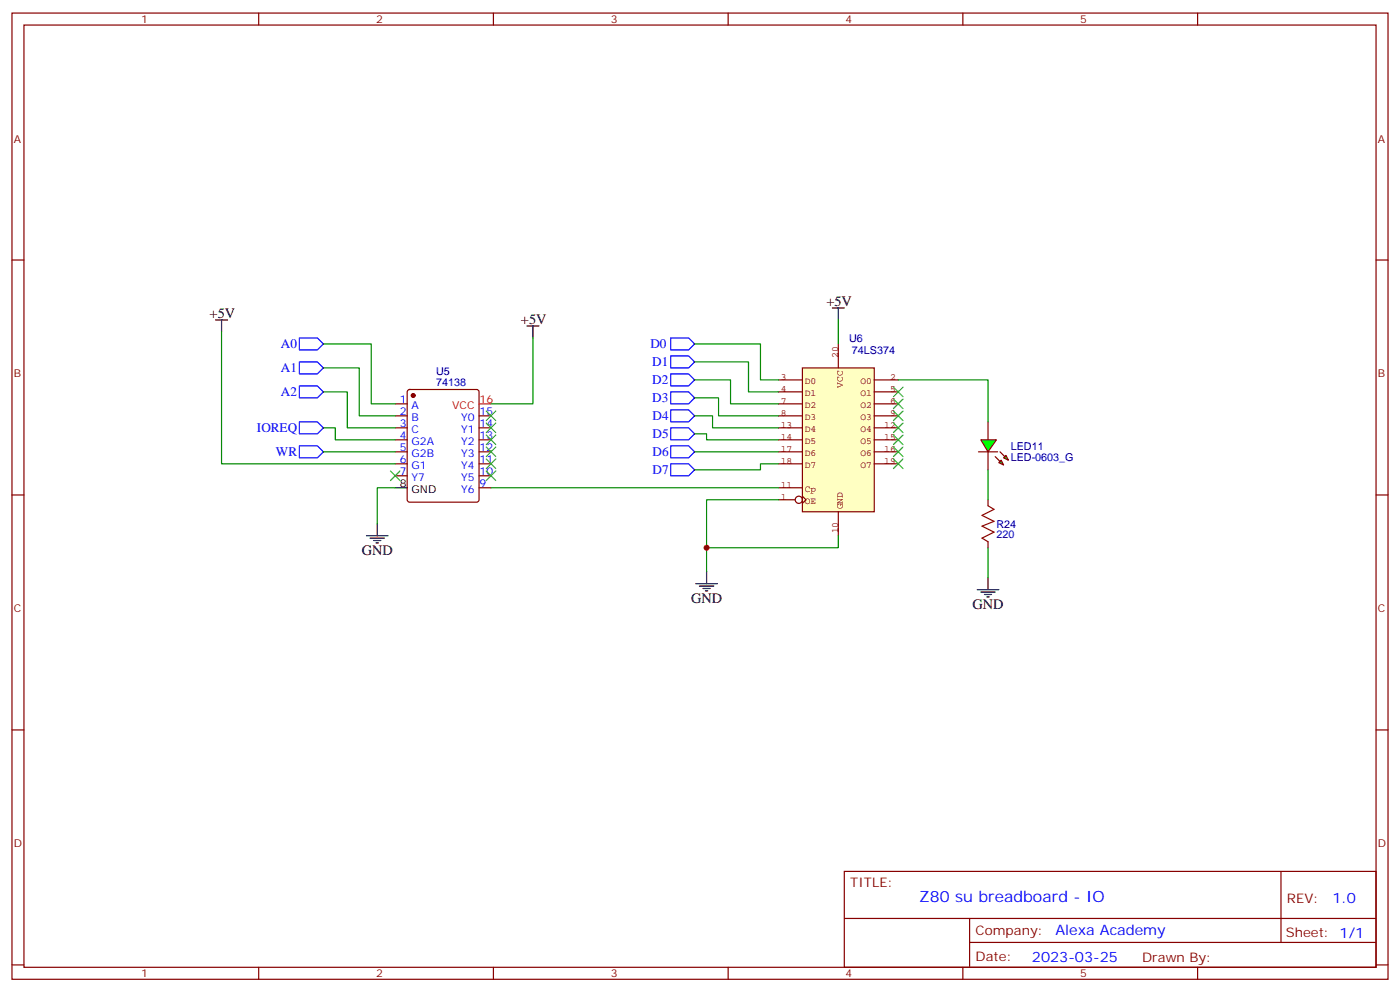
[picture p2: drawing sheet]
<svg xmlns="http://www.w3.org/2000/svg" width="412mm" height="292mm" viewBox="0 0 412 292" stroke-linecap="round" stroke-linejoin="round" font-family="sans-serif">
<g fill="none" stroke="#870000" stroke-width=".35">
<path d="M3.5 3.8h405.4v284.4h-405.4zM7.1 7.4h398.2v277.3h-398.2zM76.2 3.8v3.6M145.3 3.8v3.6M214.5 3.8v3.6M283.6 3.8v3.6M352.8 3.8v3.6M3.5 76.5h3.6M405.3 76.5h3.6M116.4 118.9h3.5M120.2 114.8l.4-.2h19.8l.7 .4v32.1l-.5 .6-20 .1-.6-.5-.1-32zM116.4 122.4h3.5"/>
<path d="M116.4 125.9h3.5M116.4 129.4h3.5M116.4 133h3.5M116.4 136.5h3.5M141.1 122.4h3.5M141.1 125.9h3.5M141.1 129.4h3.5M141.1 133h3.5M141.1 136.5h3.5M291 124.1v5.3M291 133v5.3M3.5 145.7h3.6"/>
<path d="M116.4 140h3.5M141.1 140h3.5M141.1 143.5h3.5M291 147.1v1.7M291 159.4v1.8M405.3 145.7h3.6M3.5 214.8h3.6M405.3 214.8h3.6M248.7 256.4h156.6v28.3h-156.6zM377.3 256.5v20.8M248.7 270.3h156.5M285.6 277.3h119.6"/>
<path d="M285.6 270.3v14.1M3.5 284h3.6M76.2 284.7v3.5M145.3 284.7v3.5M214.5 284.7v3.5M283.6 284.7v3.5M352.8 284.7v3.5M405.3 284h3.6"/>
</g>
<circle cx="121.7" cy="116.4" r=".53" fill="#870000" stroke="#870000" stroke-width=".35"/>
<path d="M116.4 143.5h3.5" fill="none" stroke="#000" stroke-width=".35"/>
<path d="M141.1 118.9h3.5" fill="none" stroke="#f00" stroke-width=".35"/>
<path d="M197.6 99.4h5.2l1.8 1.8-1.8 1.8h-5.2zM197.6 104.7h5.2l1.8 1.8-1.8 1.8h-5.2zM197.6 110h5.2l1.8 1.8-1.8 1.8h-5.2zM197.6 120.6h5.2l1.8 1.8-1.8 1.7h-5.2zM197.6 136.5h5.2l1.8 1.8-1.8 1.7h-5.2zM197.6 131.2h5.2l1.8 1.8-1.8 1.7h-5.2zM197.6 125.9h5.2l1.8 1.8-1.8 1.7h-5.2z" fill="none" stroke="#00f" stroke-width=".35"/>
<path d="M291 148.8l1.8 1.1-3.5 1.8 3.5 1.7-3.5 1.4 3.5 1.8-3.5 1.8 1.7 1" fill="none" stroke="#a10000" stroke-width=".35"/>
<g fill="#0f0" stroke="#870000" stroke-width=".35">
<path d="M294.2 136.1l.7-.7 .7 1.4z"/>
<path d="M295.6 134.7l.7-.7 .7 1.4z"/>
</g>
<g fill="#870000" stroke="#870000" stroke-width=".35">
<path d="M293.2 134.4l1.4 1.4z"/>
<path d="M294.6 133l1.4 1.4z"/>
</g>
<path d="M288.2 133h5.7z" fill="#f00" stroke="#870000" stroke-width=".35"/>
<path d="M288.9 129.4h4.6l-2.5 3.6z" fill="#0f0" stroke="#870000" stroke-width=".35"/>
<path d="M65.3 97.7v38.8h51.1M157 99.4v19.5h-12.4M95.2 101.2h14.2v17.7h7M95.2 108.3h10.6v14.1h10.6M95.2 115.3h7.1v10.6h14.1M95.2 125.9h3.6v3.5h17.6M95.2 133h21.2M291 138.3v8.8M116.4 143.5h-5.3v10.6M291 161.2v8.8" fill="none" stroke="#008700" stroke-width=".35"/>
<g fill="none" stroke="#000" stroke-width=".35">
<path d="M63.5 94.2h3.5M65.3 94.2v3.5M155.2 95.9h3.5M157 95.9v3.5M245.2 90.6h3.5M246.9 90.6v3.6M107.9 157.7h6.4M109 158.4h4.2M110.1 159.1h2.1M110.8 159.8h.7M111.1 154.1v3.6M287.9 173.5h6.3"/>
<path d="M288.9 174.2h4.3M290 174.9h2.1M290.7 175.6h.7M291 170v3.5"/>
</g>
<path d="M88.2 99.4h5.3l1.7 1.8-1.7 1.8h-5.3zM88.2 106.5h5.3l1.7 1.8-1.7 1.7h-5.3zM88.2 113.6h5.3l1.7 1.7-1.7 1.8h-5.3zM88.2 124.1h5.3l1.7 1.8-1.7 1.8h-5.3zM88.2 131.2h5.3l1.7 1.8-1.7 1.7h-5.3z" fill="none" stroke="#00f" stroke-width=".35"/>
<path d="M143.2 121l2.8 2.8M143.2 128l2.8 2.8M143.2 131.6l2.8 2.8M143.2 135.1l2.8 2.8M143.2 138.6l2.8 2.8M146 121l-2.8 2.8M146 128l-2.8 2.8M146 131.6l-2.8 2.8M146 135.1l-2.8 2.8M146 138.6l-2.8 2.8" fill="none" stroke="#3c3" stroke-width=".35"/>
<path d="M236.4 108.3h21.1v42.3h-21.1z" fill="#ffffc2" stroke="#850000" stroke-width=".35"/>
<g fill="none" stroke="#850000" stroke-width=".35">
<path d="M229.3 111.8h7.1M229.3 115.3h7.1M229.3 118.9h7.1M246.9 101.2v7.1M257.5 111.8h7.1M257.5 115.3h7.1M257.5 118.9h7.1M229.3 125.9h7.1M229.3 129.4h7.1M229.3 133h7.1M229.3 136.5h7.1M229.3 122.4h7.1"/>
<path d="M257.5 125.9h7.1M257.5 129.4h7.1M257.5 133h7.1M257.5 136.5h7.1M257.5 122.4h7.1M229.3 147.1h4.9M229.3 143.5h7.1M236.4 146l1 1.1-1 1M246.9 150.6v7.1"/>
<circle cx="235.3" cy="147.1" r="1.06"/>
</g>
<path d="M205 171.8h6.3M206 172.5h4.3M207.1 173.2h2.1M207.8 173.9h.7M208.1 168.2v3.6" fill="none" stroke="#000" stroke-width=".35"/>
<g fill="none" stroke="#008700" stroke-width=".35">
<path d="M246.9 94.2v7M204.6 117.1h7.1v5.3h17.6M204.6 111.8h10.6v7.1h14.1M204.6 106.5h15.9v8.8h8.8M204.6 101.2h19.4v10.6h5.3M264.6 111.8h26.4v12.3M204.6 127.7h3.5v1.7h21.2M204.6 122.4h5.3v3.5h19.4M204.6 133h24.7M229.3 136.5h-5.3v1.8h-19.4M144.6 143.5h84.7M229.3 147.1h-21.2v21.1"/>
<path d="M246.9 157.7v3.5h-38.8"/>
</g>
<path d="M197.6 115.3h5.2l1.8 1.8-1.8 1.8h-5.2z" fill="none" stroke="#00f" stroke-width=".35"/>
<g fill="none" stroke="#3c3" stroke-width=".35">
<path d="M263.2 113.9l2.8 2.8M263.2 117.4l2.8 2.9M266 113.9l-2.8 2.8M266 117.4l-2.8 2.9M115 138.6l2.8 2.8M117.8 138.6l-2.8 2.8M143.2 124.5l2.8 2.8M146 124.5l-2.8 2.8M263.2 121l2.8 2.8M263.2 124.5l2.8 2.8M263.2 128l2.8 2.8M263.2 131.6l2.8 2.8"/>
<path d="M263.2 135.1l2.8 2.8M266 121l-2.8 2.8M266 124.5l-2.8 2.8M266 128l-2.8 2.8M266 131.6l-2.8 2.8M266 135.1l-2.8 2.8"/>
</g>
<circle cx="208.1" cy="161.2" r=".88" fill="#c00"/>
<text font-size="4.6" fill="#00f" x="270.8" y="265.5">Z80 su breadboard - IO</text>
<g font-size="4.2">
<text x="243.4" y="89.9">+5V</text>
<text x="61.7" y="93.5">+5V</text>
<text x="153.5" y="95.2">+5V</text>
<text x="106.5" y="163.3">GND</text>
<text x="203.6" y="177.4">GND</text>
<text x="286.5" y="179.2">GND</text>
</g>
<g font-size="4.2" fill="#00f">
<text x="392.5" y="265.7">1.0</text>
<text x="310.9" y="275.3">Alexa Academy</text>
<text x="304" y="283.1">2023-03-25</text>
</g>
<g font-size="3.9" fill="#00f">
<text x="82.8" y="102.5">A0</text>
<text x="191.6" y="102.5">D0</text>
<text x="192.1" y="107.7">D1</text>
<text x="82.8" y="109.5">A1</text>
<text x="192.1" y="113">D2</text>
<text x="82.8" y="116.6">A2</text>
<text x="192.1" y="118.3">D3</text>
<text x="192.2" y="123.6">D4</text>
<text x="75.7" y="127.2">IOREQ</text>
<text x="192.2" y="128.9">D5</text>
<text x="81.3" y="134.2">WR</text>
<text x="192.2" y="134.2">D6</text>
<text x="192.2" y="139.5">D7</text>
</g>
<g font-size="3.9" fill="#800">
<text x="250.5" y="261">TITLE:</text>
<text x="379.1" y="265.7">REV:</text>
<text x="287.4" y="275.2">Company:</text>
<text x="378.7" y="275.8">Sheet: 1/1</text>
<text x="287.4" y="282.9">Date:</text>
<text x="336.4" y="283">Drawn By:</text>
</g>
<g font-size="3.2" fill="#800">
<text x="41.6" y="6.8">1</text>
<text x="110.8" y="6.8">2</text>
<text x="179.9" y="6.8">3</text>
<text x="249.1" y="6.8">4</text>
<text x="318.2" y="6.8">5</text>
<text x="4.1" y="41.9">A</text>
<text x="405.9" y="41.9">A</text>
<text x="4.1" y="111.1">B</text>
<text x="405.9" y="111.1">B</text>
<text x="4.1" y="180.2">C</text>
<text x="405.9" y="180.2">C</text>
<text x="4.1" y="249.4">D</text>
<text x="405.9" y="249.4">D</text>
<text x="41.6" y="287.7">1</text>
<text x="110.8" y="287.7">2</text>
<text x="179.9" y="287.7">3</text>
<text x="249.1" y="287.7">4</text>
<text x="318.2" y="287.7">5</text>
</g>
<g font-size="3.2" fill="#000080">
<text x="250.1" y="100.6">U6</text>
<text x="250.9" y="104.1">74LS374</text>
<text x="128.5" y="113.6">74138</text>
<text x="128.5" y="110.4">U5</text>
<text x="297.7" y="135.5">LED-0603_G</text>
<text x="297.7" y="132.3">LED11</text>
<text x="293.5" y="155.3">R24</text>
<text x="293.5" y="158.5">220</text>
</g>
<g font-size="3.2" fill="#00f">
<text x="117.8" y="118.5">1</text>
<text x="117.8" y="122">2</text>
<text x="117.8" y="125.6">3</text>
<text x="121.2" y="120.3">A</text>
<text x="121.2" y="123.8">B</text>
<text x="135.8" y="123.8">Y0</text>
<text x="141.3" y="125.6">14</text>
<text x="141.3" y="122">15</text>
<text x="117.8" y="129.1">4</text>
<text x="121.2" y="127.3">C</text>
<text x="121.2" y="130.8">G2A</text>
<text x="135.8" y="130.8">Y2</text>
<text x="135.8" y="127.3">Y1</text>
<text x="141.3" y="129.1">13</text>
<text x="117.8" y="132.6">5</text>
<text x="117.8" y="136.1">6</text>
<text x="121.2" y="134.4">G2B</text>
<text x="121.2" y="137.9">G1</text>
<text x="135.8" y="137.9">Y4</text>
<text x="135.8" y="134.4">Y3</text>
<text x="141.3" y="136.1">11</text>
<text x="141.3" y="132.6">12</text>
<text x="117.8" y="139.7">7</text>
<text x="121.2" y="141.4">Y7</text>
<text x="135.8" y="141.4">Y5</text>
<text x="141.3" y="143.2">9</text>
<text x="141.3" y="139.7">10</text>
<text x="135.8" y="145">Y6</text>
</g>
<g font-size="3.2" fill="#f00">
<text x="141.3" y="118.5">16</text>
<text x="133.2" y="120.3">VCC</text>
</g>
<g font-size="3.2">
<text x="117.8" y="143.2">8</text>
<text x="121.2" y="145">GND</text>
</g>
<g font-size="2.8" fill="#840000">
<text x="246.9" y="105.3" transform="rotate(-90 246.9 105.3)">20</text>
<text x="230" y="111.8">3</text>
<text x="237.1" y="113.1">D0</text>
<text x="253.4" y="113.1">O0</text>
<text x="262.2" y="111.8">2</text>
<text x="230" y="115.3">4</text>
<text x="230" y="118.8">7</text>
<text x="237.1" y="116.6">D1</text>
<text x="248.3" y="114.1" transform="rotate(-90 248.3 114.1)">VCC</text>
<text x="253.4" y="116.6">O1</text>
<text x="262.2" y="115.3">5</text>
<text x="262.2" y="118.8">6</text>
<text x="230" y="125.9">13</text>
<text x="230" y="122.3">8</text>
<text x="237.1" y="120.2">D2</text>
<text x="237.1" y="123.7">D3</text>
<text x="253.4" y="120.2">O2</text>
<text x="253.4" y="123.7">O3</text>
<text x="260.5" y="125.9">12</text>
<text x="262.2" y="122.3">9</text>
<text x="230" y="129.4">14</text>
<text x="237.1" y="127.2">D4</text>
<text x="237.1" y="130.8">D5</text>
<text x="253.4" y="127.2">O4</text>
<text x="253.4" y="130.8">O5</text>
<text x="260.5" y="129.4">15</text>
<text x="230" y="132.9">17</text>
<text x="230" y="136.5">18</text>
<text x="237.1" y="134.3">D6</text>
<text x="237.1" y="137.8">D7</text>
<text x="253.4" y="134.3">O6</text>
<text x="253.4" y="137.8">O7</text>
<text x="260.5" y="132.9">16</text>
<text x="260.5" y="136.5">19</text>
<text x="230" y="143.5">11</text>
<text x="230" y="147">1</text>
<text x="237.1" y="148.4">OE</text>
<text x="237.1" y="144.9">Cp</text>
<text x="248.3" y="149.9" transform="rotate(-90 248.3 149.9)">GND</text>
<text x="246.9" y="157" transform="rotate(-90 246.9 157)">10</text>
</g>
</svg>
